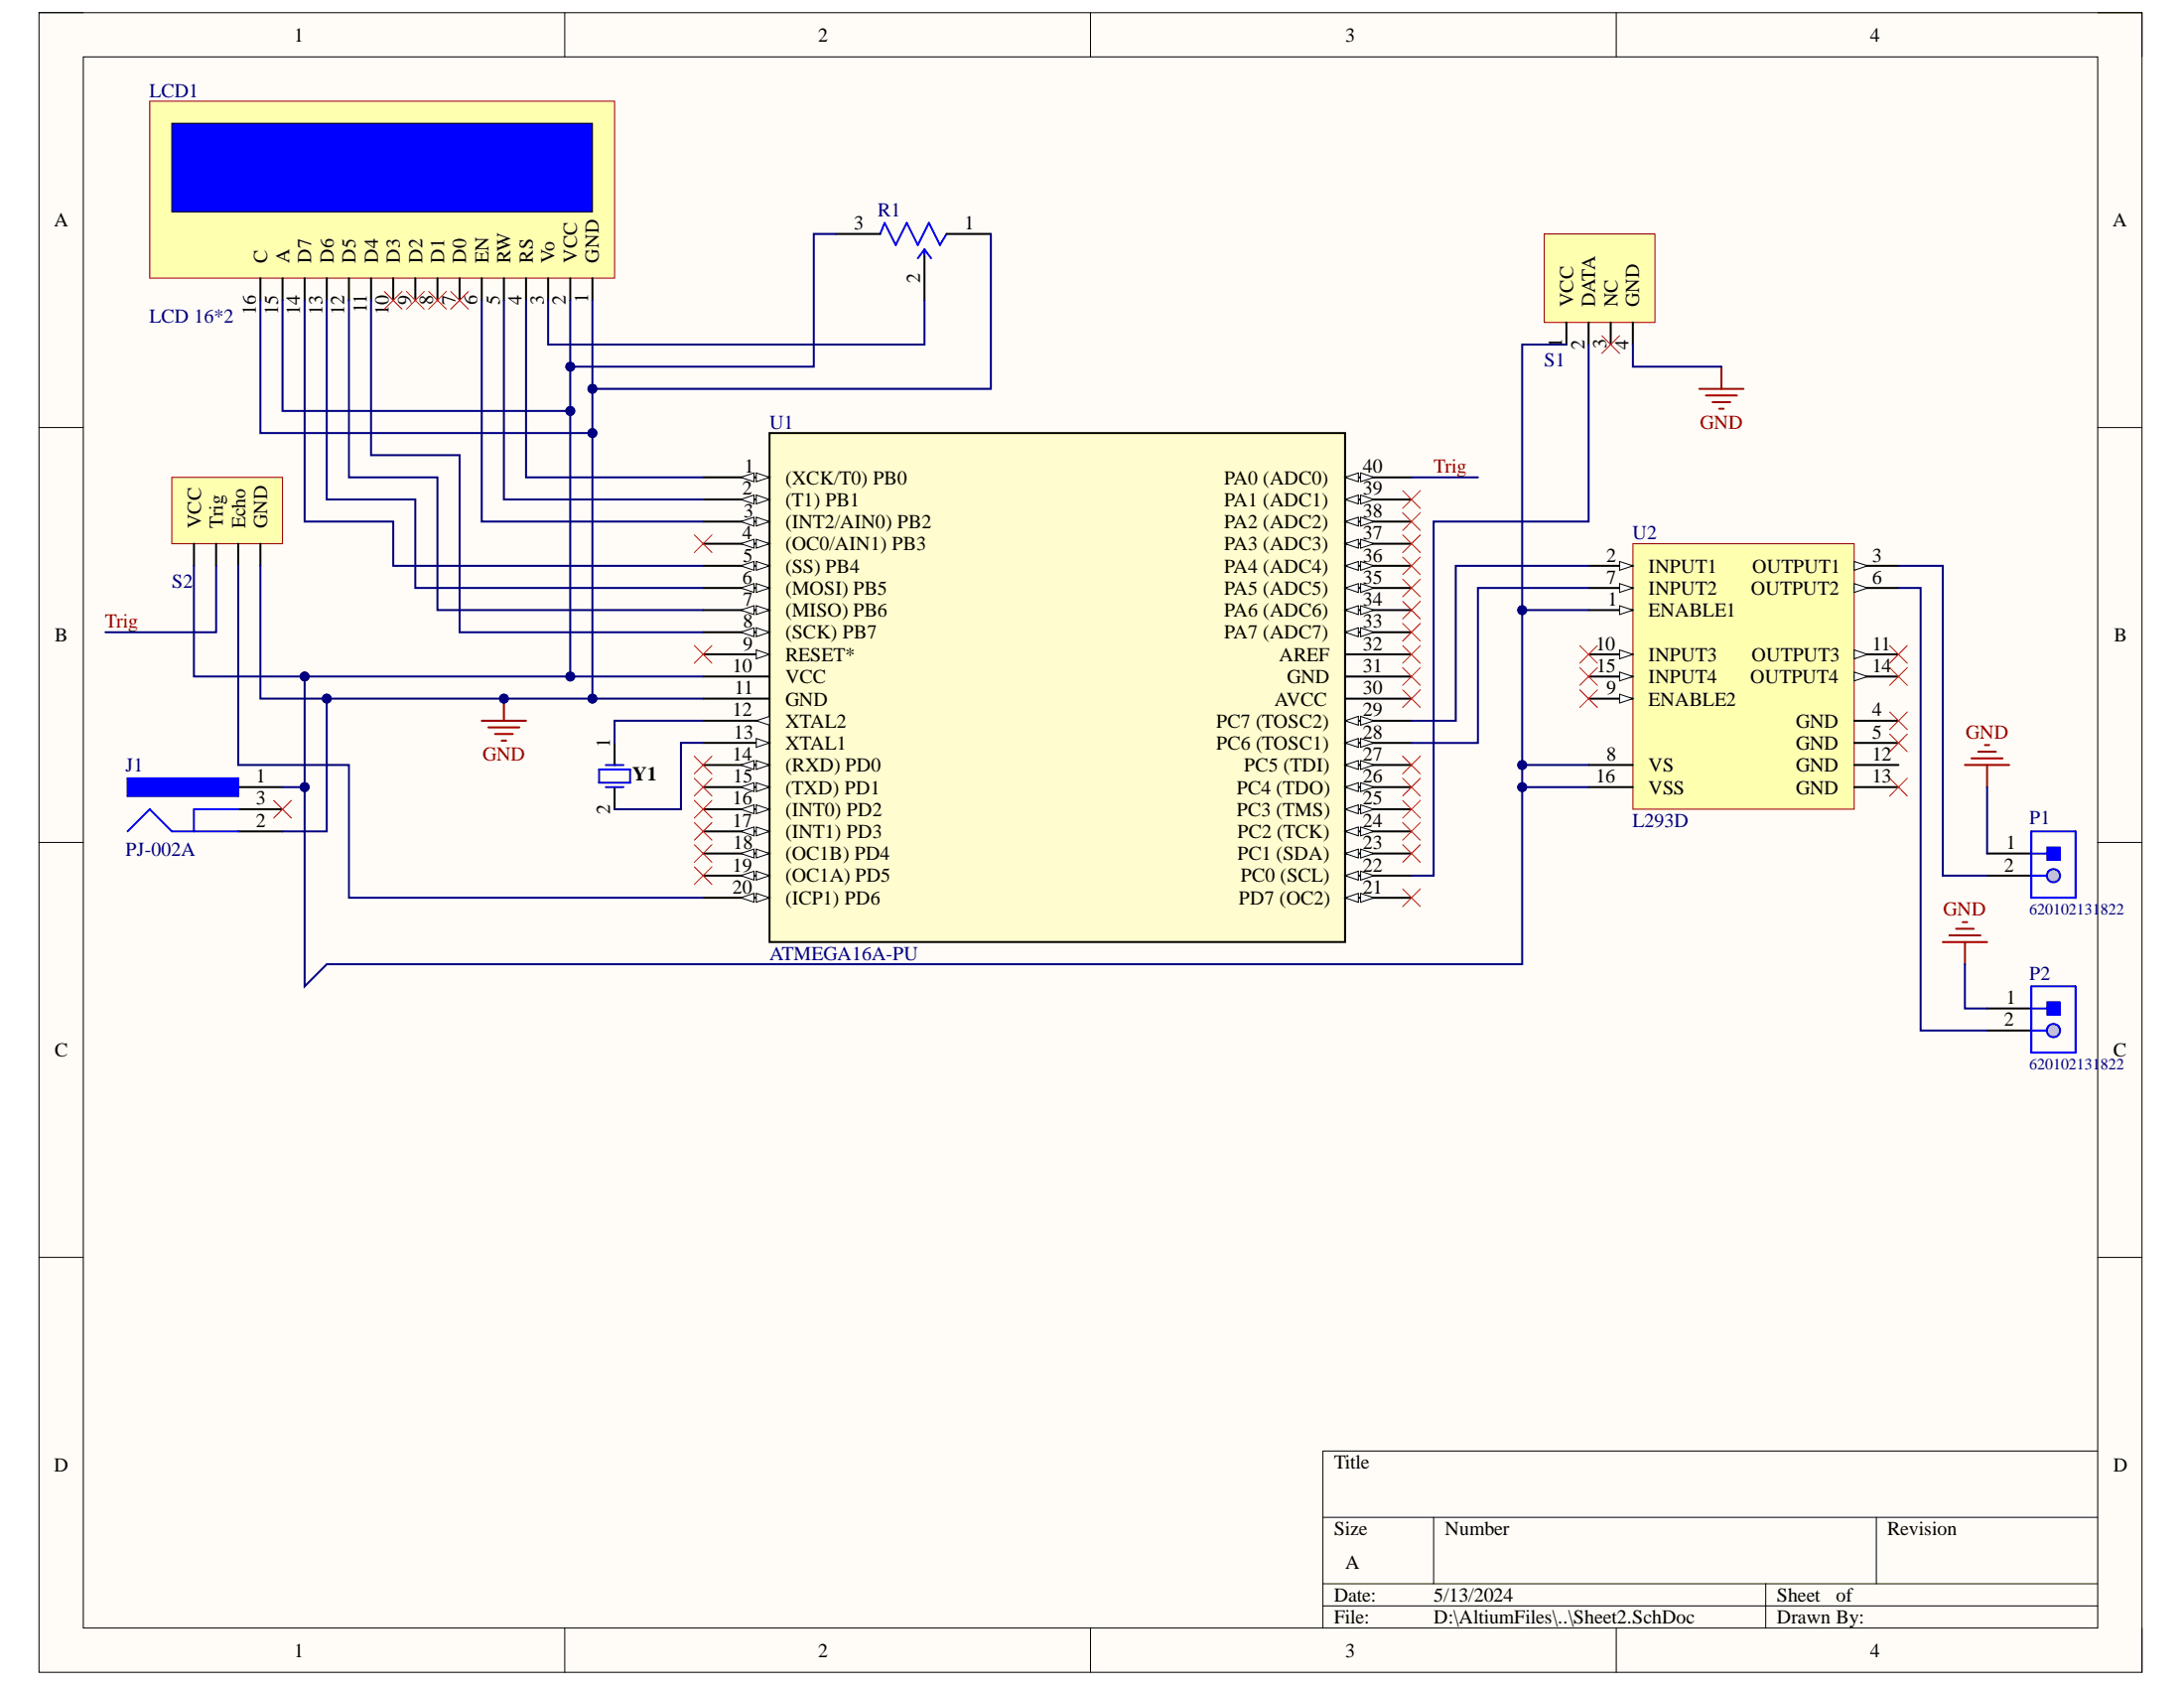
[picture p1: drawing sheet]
# Altium project Course_13_AVR.PrjPcb
1 sheet, 10 parts. Net scope: global (net labels, ports and power ports of the same name join across sheets).
Board file: PCB1.PcbDoc

## Sheet Sheet2.SchDoc
size A; SheetNumber: 1; SheetTotal: 1

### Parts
J1  PJ-002A  [CUI-PJ-002A_V]
LCD1  LCD 16*2  [LCD1602]
P1  620102131822  [620102131822]
P2  620102131822  [620102131822]
R1  3006P-1-103LF  [FP-3006P-MFG]  (value not drawn)
S1  386  [DHT11]  (value not drawn)
S2  HC-SR04  [HC-SR04]  (value not drawn)
U1  ATMEGA16A-PU  [ATmega16A]
U2  L293D  [STM-L293D-16]
Y1  FOXSLF/080-20  [FOX-FOXSLF080-20]  (value not drawn)

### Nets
GND: J1.2 LCD1.1(GND) LCD1.16(C) P1.1 P2.1 R1.1(CCW) S1.4(GND) S2.4(GND) U1.11(GND)
Trig: S2.2(Trig) U1.40(PA0_(ADC0))
NetJ1_1: J1.1 LCD1.2(VCC) LCD1.15(A) R1.3(CW) S1.1(VCC) S2.1(VCC) U1.10(VCC) U2.1(ENABLE1) U2.8(VS) U2.16(VSS)
NetLCD1_3: LCD1.3(Vo) R1.2(WIPER)
NetLCD1_4: LCD1.4(RS) U1.1((XCK/T0)_PB0)
NetLCD1_5: LCD1.5(RW) U1.2((T1)_PB1)
NetLCD1_6: LCD1.6(EN) U1.3((INT2/AIN0)_PB2)
NetLCD1_11: LCD1.11(D4) U1.8((SCK)_PB7)
NetLCD1_12: LCD1.12(D5) U1.7((MISO)_PB6)
NetLCD1_13: LCD1.13(D6) U1.6((MOSI)_PB5)
NetLCD1_14: LCD1.14(D7) U1.5((SS)_PB4)
NetP1_2: P1.2 U2.3(OUTPUT1)
NetP2_2: P2.2 U2.6(OUTPUT2)
NetS1_2: S1.2(DATA) U1.22(PC0_(SCL))
NetS2_3: S2.3(Echo) U1.20((ICP1)_PD6)
NetU1_12: U1.12(XTAL2) Y1.1
NetU1_13: U1.13(XTAL1) Y1.2
NetU1_28: U1.28(PC6_(TOSC1)) U2.7(INPUT2)
NetU1_29: U1.29(PC7_(TOSC2)) U2.2(INPUT1)

Not connected (* = marked no-connect by the designer): J1 3*; LCD1 7(D0)* 8(D1)* 9(D2)* 10(D3)*; S1 3(NC)*; U1 4((OC0/AIN1)_PB3)* 9(RESET*)* 14((RXD)_PD0)* 15((TXD)_PD1)* 16((INT0)_PD2)* 17((INT1)_PD3)* 18((OC1B)_PD4)* 19((OC1A)_PD5)* 21(PD7_(OC2))* 23(PC1_(SDA))* 24(PC2_(TCK))* 25(PC3_(TMS))* 26(PC4_(TDO))* 27(PC5_(TDI))* 30(AVCC)* 31(GND)* 32(AREF)* 33(PA7_(ADC7))* 34(PA6_(ADC6))* 35(PA5_(ADC5))* 36(PA4_(ADC4))* 37(PA3_(ADC3))* 38(PA2_(ADC2))* 39(PA1_(ADC1))*; U2 4(GND)* 5(GND)* 9(ENABLE2)* 10(INPUT3)* 11(OUTPUT3)* 12(GND) 13(GND)* 14(OUTPUT4)* 15(INPUT4)*
